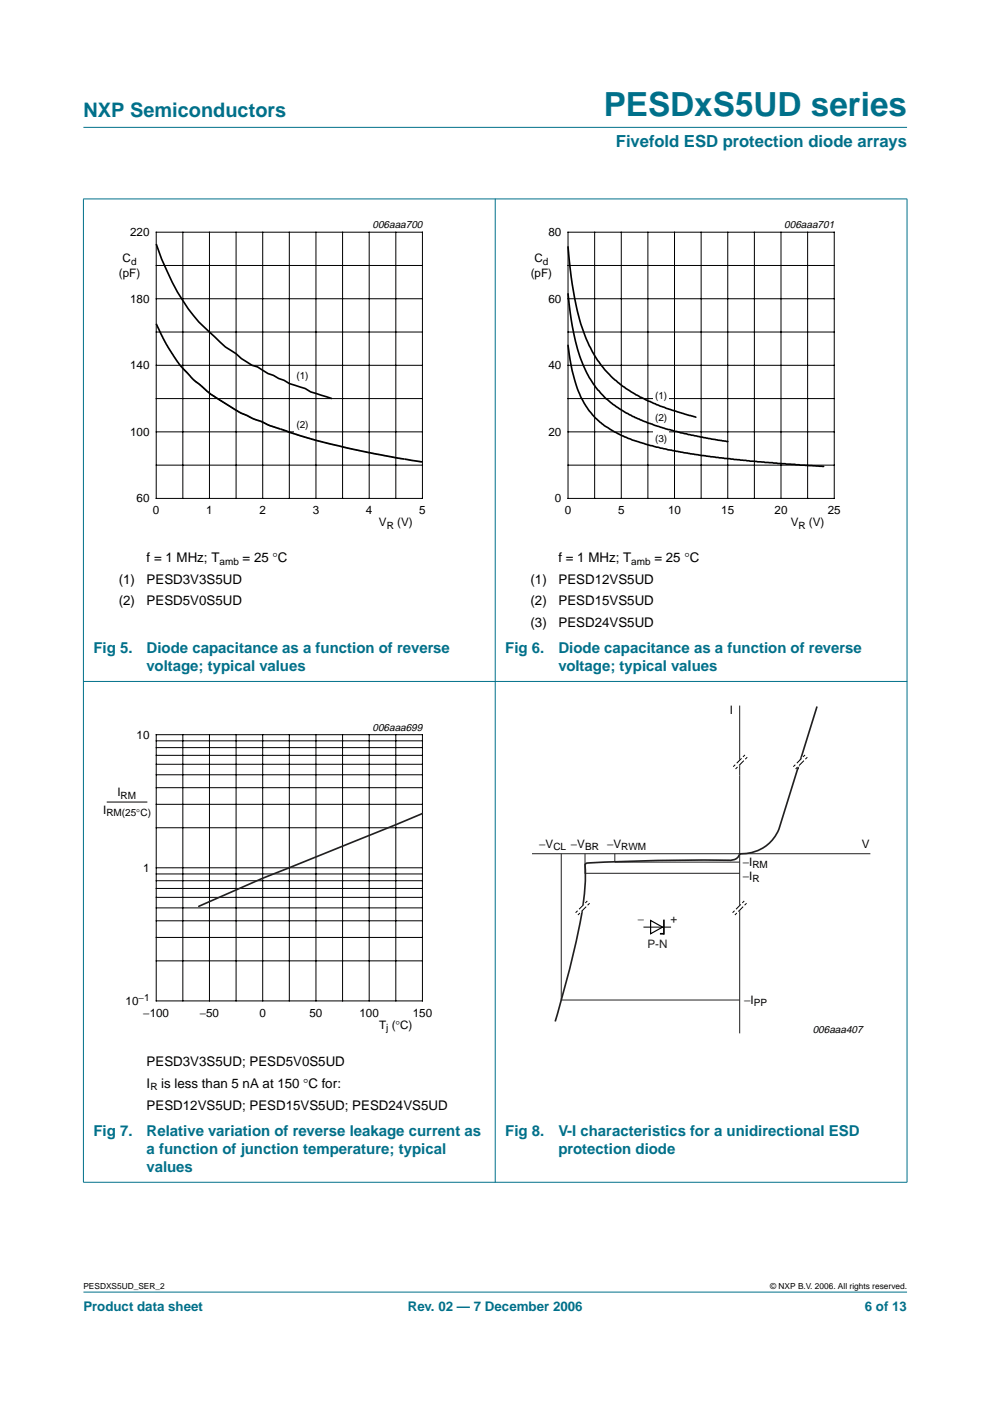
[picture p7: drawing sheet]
<svg xmlns="http://www.w3.org/2000/svg" width="210mm" height="297mm" viewBox="0 0 210 297" stroke-linecap="round" stroke-linejoin="round" font-family="sans-serif">
<g fill="#00708a" stroke="#00708a" stroke-width=".21">
<path d="M17.7 273.9h174.6z"/>
<path d="M17.7 27h174.6z"/>
<path d="M17.7 42.2v208.4z"/>
<path d="M105 42.1v208.6z"/>
<path d="M192.3 42.2v208.4z"/>
<path d="M17.6 42.2h174.8z"/>
<path d="M17.6 144.5h174.8z"/>
<path d="M17.6 250.7h174.8z"/>
</g>
<path d="M20.4 46.4h81.9v66.3h-81.9z" fill="none" stroke="#fff" stroke-width=".21"/>
<g fill="none" stroke="#000" stroke-width=".21">
<path d="M33.1 49.2h56.5v56.5h-56.5zM33.1 56.3h56.5M38.8 49.2v56.5M44.4 49.2v56.5M50.1 49.2v56.5M55.7 49.2v56.5M61.3 49.2v56.5M67 49.2v56.5M72.6 49.2v56.5M78.3 49.2v56.5M83.9 49.2v56.5M33.1 77.5h56.5"/>
<path d="M33.1 70.4h56.5M33.1 63.3h56.5M33.1 98.6h56.5M33.1 91.6h56.5M33.1 84.5h56.5"/>
</g>
<g fill="#fff">
<path d="M62.5 78.3h3.3v3h-3.3z"/>
<path d="M62.5 88.8h3.3v2.9h-3.3z"/>
</g>
<path d="M33.1 51.7a50.2 50.2 0 0 0 7.9 15.2l1.2 1.4 3.3 3.1a14.8 14.8 0 0 0 4.5 3.6l1.2 1 2.2 1.5 1.2 .3 2.2 1.4 3.4 1.4 1.2 .7 3.3 1.1 1.2 .7 4.5 1.4M33.1 68.6l1.9 3.9 1.4 2.4 1.9 2.6 2.5 2.8 4 3.4 6.3 3.9 2.7 1.3 2 .6 1.5 .8 10 3.2 10.9 2.5 11.4 2" fill="none" stroke="#000" stroke-width=".35"/>
<path d="M107.7 46.4h81.9v66.3h-81.9z" fill="none" stroke="#fff" stroke-width=".21"/>
<g fill="none" stroke="#000" stroke-width=".21">
<path d="M120.4 49.2h56.5v56.5h-56.5zM120.4 56.3h56.5M126.1 49.2v56.5M131.7 49.2v56.5M137.4 49.2v56.5M143 49.2v56.5M148.7 49.2v56.5M154.3 49.2v56.5M159.9 49.2v56.5M165.6 49.2v56.5M171.2 49.2v56.5M120.4 77.5h56.5"/>
<path d="M120.4 70.4h56.5M120.4 63.3h56.5M120.4 98.6h56.5M120.4 91.6h56.5M120.4 84.5h56.5"/>
</g>
<g fill="#fff">
<path d="M138.6 82.6h3.2v2.9h-3.2z"/>
<path d="M138.6 87.2h3.2v2.9h-3.2z"/>
<path d="M138.6 91.4h3.2v3.1h-3.2z"/>
</g>
<path d="M120.4 52.3a66.9 66.9 0 0 0 3.6 18.9 22.8 22.8 0 0 0 7.3 10.1l3.6 2.4 4.3 2.1 3.4 1.2 4.9 1.5M120.4 62.3a46.7 46.7 0 0 0 3.9 16.5l1.6 2.7a17.6 17.6 0 0 0 5.4 5.1l2.2 1.4 2.3 1 5.4 1.9 4.7 1.2 8.4 1.5M120.4 73.2a31.3 31.3 0 0 0 3.4 12.2 18 18 0 0 0 9.7 7.6l3.4 1.2 3.2 .8 8.6 1.6 10.3 1.2 15.6 1.1M140.8 195.2v2.8h-.9" fill="none" stroke="#000" stroke-width=".35"/>
<path d="M20.4 152.9h81.9v66.4h-81.9z" fill="none" stroke="#fff" stroke-width=".21"/>
<g fill="none" stroke="#000" stroke-width=".21">
<path d="M33.1 155.8h56.5v56.4h-56.5zM33.1 158.5h56.5M33.1 157.1h56.5M38.8 155.8v56.4M44.4 155.8v56.4M50.1 155.8v56.4M55.7 155.8v56.4M61.3 155.8v56.4M67 155.8v56.4M72.6 155.8v56.4M78.3 155.8v56.4M83.9 155.8v56.4"/>
<path d="M22.6 170.1h8.6M33.1 175.5h56.5M33.1 170.5h56.5M33.1 167h56.5M33.1 164.3h56.5M33.1 162h56.5M33.1 160.1h56.5M33.1 198.8h56.5M33.1 195.2h56.5M33.1 192.5h56.5M33.1 190.3h56.5M33.1 188.4h56.5"/>
<path d="M33.1 186.7h56.5M33.1 185.3h56.5M33.1 184h56.5M136.5 196.6h5.7M33.1 203.7h56.5"/>
</g>
<path d="M89.5 172.5l-33.8 13.7-13.5 6" fill="none" stroke="#231f20" stroke-width=".35"/>
<path d="M137.9 195.2l2.6 1.4-2.6 1.4z" fill="none" stroke="#000" stroke-width=".25"/>
<g fill="#fff" stroke="#231f20" stroke-width=".21">
<path d="M112.8 181h71.7z"/>
<path d="M156.8 193.8v25.3z"/>
<path d="M156.8 164.4v29.4z"/>
<path d="M156.8 149.6v14.8z"/>
</g>
<path d="M173.2 149.8l-4.1 13.2M169.2 162.8l-4.1 13.1a8.5 8.5 0 0 1-8.3 5.1 2 2 0 0 1-2.1 1.4 355.1 355.1 0 0 0-30.5 .7l-.1 .2a55.9 55.9 0 0 1-2 16.7l-2 8.1-2.4 8.5" fill="none" stroke="#231f20" stroke-width=".35"/>
<path d="M119 181v31h37.8M124 181v4.2h32.8M130.4 181v1.8h26.4" fill="none" stroke="#231f20" stroke-width=".21"/>
<g fill="#fff" stroke="#fff" stroke-width=".21">
<path d="M157.9 160.1l.5 .4-2.3 2.4-.5-.5z"/>
<path d="M157.8 191l.5 .5-2.3 2.3-.5-.4z"/>
<path d="M124.5 191l.5 .5-2.3 2.3-.5-.4z"/>
<path d="M170.7 160.1l.5 .4-2.3 2.4-.5-.5z"/>
</g>
<g fill="none" stroke="#000" stroke-width=".21">
<path d="M155.9 162.1l-.4 .5M156.4 162.6l-.4 .4M157.2 160.8l-1 1M157.7 161.3l-1 1M157.9 160.1l-.4 .4M158.4 160.5l-.4 .5M168.6 162.1l-.4 .5M169.1 162.6l-.4 .4M170 160.8l-1.1 1M170.4 161.3l-1 1M170.7 160.1l-.4 .4M171.2 160.5l-.4 .5"/>
<path d="M122.5 193.1l-.5 .4M122.9 193.6l-.4 .4M123.8 191.8l-1 1M124.3 192.2l-1 1.1M124.5 191l-.4 .4M125 191.5l-.4 .4M155.7 193.1l-.4 .4M156.2 193.6l-.4 .4M157.1 191.8l-1 1M157.6 192.2l-1.1 1.1M157.8 191l-.4 .4M158.3 191.5l-.4 .4"/>
</g>
<text font-size="7.1" fill="#00708a" x="128" y="24.7">PESDxS5UD series</text>
<text font-size="4.2" fill="#00708a" x="17.7" y="24.9">NXP Semiconductors</text>
<text font-size="3.5" fill="#00708a" x="130.6" y="31.1">Fivefold ESD protection diode arrays</text>
<g font-size="3.2" fill="#00708a">
<text x="19.8" y="138.5">Fig 5.</text>
<text x="31.1" y="142.4">voltage; typical values</text>
<text x="31.1" y="138.5">Diode capacitance as a function of reverse</text>
<text x="107.1" y="138.5">Fig 6.</text>
<text x="118.4" y="142.4">voltage; typical values</text>
<text x="118.4" y="138.5">Diode capacitance as a function of reverse</text>
<text x="19.8" y="240.8">Fig 7.</text>
<text x="31.1" y="244.7">a function of junction temperature; typical</text>
<text x="31.1" y="240.8">Relative variation of reverse leakage current as</text>
<text x="107.1" y="240.8">Fig 8.</text>
<text x="118.4" y="244.7">protection diode</text>
<text x="118.4" y="240.8">V-I characteristics for a unidirectional ESD</text>
<text x="31.1" y="248.5">values</text>
</g>
<g font-size="2.8">
<text x="31.1" y="119.2">f = 1 MHz; T</text>
<text x="51.4" y="119.2">= 25 °C</text>
<text x="118.4" y="119.2">f = 1 MHz; T</text>
<text x="138.8" y="119.2">= 25 °C</text>
<text x="25.2" y="123.8">(1)</text>
<text x="31.1" y="123.8">PESD3V3S5UD</text>
<text x="112.5" y="123.8">(1)</text>
<text x="118.4" y="123.8">PESD12VS5UD</text>
<text x="25.2" y="128.4">(2)</text>
<text x="31.1" y="128.4">PESD5V0S5UD</text>
<text x="112.5" y="128.4">(2)</text>
<text x="118.4" y="128.4">PESD15VS5UD</text>
<text x="112.5" y="133">(3)</text>
<text x="118.4" y="133">PESD24VS5UD</text>
<text x="31.1" y="226.1">PESD3V3S5UD; PESD5V0S5UD</text>
<text x="31.1" y="230.7">I</text>
<text x="34.2" y="230.7">is less than 5 nA at 150 °C for:</text>
<text x="31.1" y="235.3">PESD12VS5UD; PESD15VS5UD; PESD24VS5UD</text>
</g>
<g font-size="2.8" fill="#00708a">
<text x="17.7" y="278">Product data sheet</text>
<text x="86.5" y="278">Rev. 02 — 7 December 2006</text>
<text x="183.4" y="278">6 of 13</text>
</g>
<g font-size="2.5">
<text x="27.6" y="50.1">220</text>
<text x="116.3" y="50.1">80</text>
<text x="25.2" y="58.6">(pF)</text>
<text x="26" y="55.6">C</text>
<text x="112.5" y="58.6">(pF)</text>
<text x="113.3" y="55.6">C</text>
<text x="27.6" y="64.2">180</text>
<text x="116.3" y="64.2">60</text>
<text x="27.6" y="78.3">140</text>
<text x="116.3" y="78.3">40</text>
<text x="27.6" y="92.4">100</text>
<text x="116.3" y="92.4">20</text>
<text x="29" y="106.5">60</text>
<text x="117.7" y="106.5">0</text>
<text x="32.4" y="109.1">0</text>
<text x="43.7" y="109.1">1</text>
<text x="55" y="109.1">2</text>
<text x="66.3" y="109.1">3</text>
<text x="77.6" y="109.1">4</text>
<text x="80.3" y="111.6">V</text>
<text x="84.2" y="111.6">(V)</text>
<text x="88.9" y="109.1">5</text>
<text x="119.7" y="109.1">0</text>
<text x="131" y="109.1">5</text>
<text x="141.6" y="109.1">10</text>
<text x="152.9" y="109.1">15</text>
<text x="164.2" y="109.1">20</text>
<text x="167.7" y="111.6">V</text>
<text x="171.5" y="111.6">(V)</text>
<text x="175.5" y="109.1">25</text>
<text x="154.7" y="151.4">I</text>
<text x="29" y="156.6">10</text>
<text x="21.9" y="172.5">I</text>
<text x="24.9" y="168.9">I</text>
<text x="114.3" y="179.8">−V</text>
<text x="121" y="179.8">−V</text>
<text x="128.7" y="179.8">−V</text>
<text x="182.7" y="179.8">V</text>
<text x="30.3" y="184.8">1</text>
<text x="157.5" y="183.6">−I</text>
<text x="157.5" y="186.6">−I</text>
<text x="26.6" y="213.1">10</text>
<text x="30.4" y="215.6">−100</text>
<text x="42.4" y="215.6">−50</text>
<text x="55" y="215.6">0</text>
<text x="65.6" y="215.6">50</text>
<text x="76.2" y="215.6">100</text>
<text x="87.5" y="215.6">150</text>
<text x="157.8" y="212.9">−I</text>
<text x="80.4" y="218.1">T (°C)</text>
</g>
<g font-size="2.5" fill="#231f20">
<text x="135.2" y="195.7">−</text>
<text x="142.2" y="195.7">+</text>
<text x="137.3" y="200.9">P-N</text>
</g>
<g font-size="2.2">
<text x="79" y="48.4">006aaa700</text>
<text x="166.3" y="48.4">006aaa701</text>
<text x="79" y="154.9">006aaa699</text>
<text x="172.3" y="219.1">006aaa407</text>
</g>
<g font-size="2.1">
<text x="27.8" y="56.1">d</text>
<text x="115.1" y="56.1">d</text>
<text x="62.9" y="80.4">(1)</text>
<text x="138.9" y="84.6">(1)</text>
<text x="138.9" y="89.2">(2)</text>
<text x="62.9" y="90.8">(2)</text>
<text x="138.9" y="93.6">(3)</text>
<text x="82" y="112.1">R</text>
<text x="169.3" y="112.1">R</text>
<text x="46.5" y="119.7">amb</text>
<text x="133.9" y="119.7">amb</text>
<text x="22.5" y="173">RM(25°C)</text>
<text x="25.6" y="169.4">RM</text>
<text x="117.3" y="180.3">CL</text>
<text x="124" y="180.3">BR</text>
<text x="131.7" y="180.3">RWM</text>
<text x="159.5" y="184.1">RM</text>
<text x="159.5" y="187.1">R</text>
<text x="29.4" y="212.3">−1</text>
<text x="159.8" y="213.4">PP</text>
<text x="81.9" y="218.6">j</text>
<text x="31.9" y="231.2">R</text>
</g>
<g font-size="1.8">
<text x="17.7" y="273.4">PESDXS5UD_SER_2</text>
<text x="163.3" y="273.4">© NXP B.V. 2006. All rights reserved.</text>
</g>
</svg>
